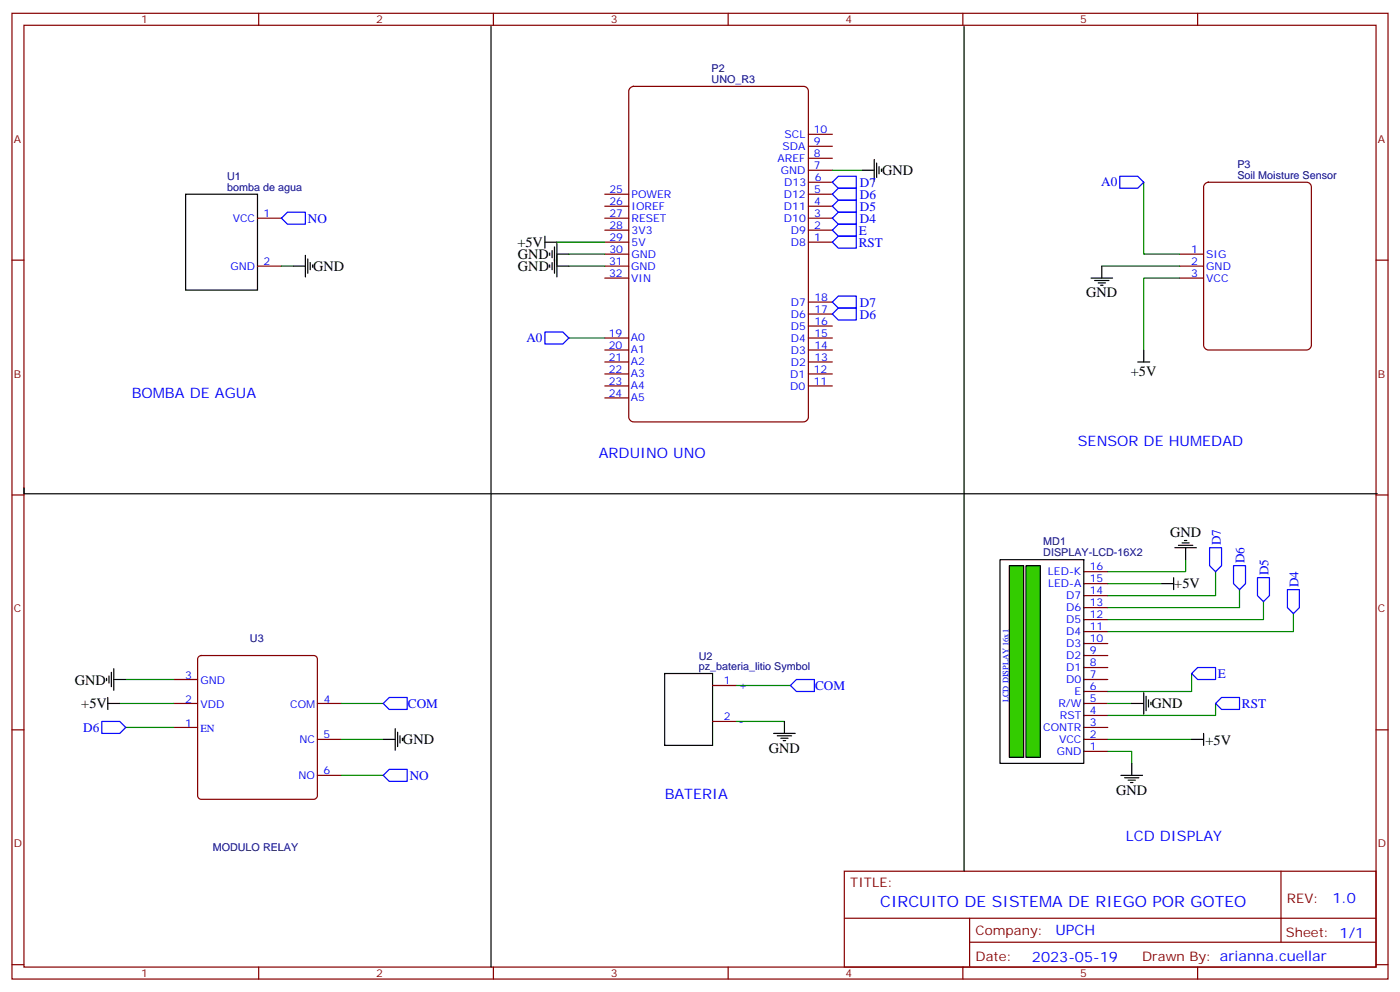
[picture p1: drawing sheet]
<svg xmlns="http://www.w3.org/2000/svg" width="412mm" height="292mm" viewBox="0 0 412 292" stroke-linecap="round" stroke-linejoin="round" font-family="sans-serif">
<g fill="none" stroke="#870000" stroke-width=".35">
<path d="M3.5 3.9h405.4v284.4h-405.4zM7.1 7.4h398.2v277.3h-398.2zM76.2 3.9v3.5M145.3 3.9v3.5M214.5 3.9v3.5M283.6 3.9v3.5M352.8 3.9v3.5M3.5 76.6h3.6M405.3 76.6h3.6M3.5 145.7h3.6M405.3 145.7h3.6M319.3 168.3h7"/>
<path d="M319.3 171.8h7M319.3 175.4h7M319.3 178.9h7M319.3 182.4h7M319.3 185.9h7M319.3 189.5h7M319.3 193h7M319.3 196.5h7M3.5 214.9h3.6M319.3 200.1h7M319.3 203.6h7M319.3 207.1h7"/>
<path d="M319.3 210.6h7M319.3 214.2h7M319.3 217.7h7M405.3 214.9h3.6M319.3 221.2h7M248.7 256.5h156.6v28.2h-156.6zM377.3 256.5v20.9M248.7 270.4h156.5M285.6 277.4h119.6M285.6 270.4v14.1M3.5 284h3.6M76.2 284.7v3.6"/>
<path d="M145.3 284.7v3.6M214.5 284.7v3.6M283.6 284.7v3.6M352.8 284.7v3.6M405.3 284h3.6"/>
</g>
<path d="M144.6 7.8v276.9M284 7.8v248.7M7.1 143.6v1.8h398.6M294.6 164.8h24.7v60h-24.7z" fill="none" stroke="#000" stroke-width=".35"/>
<g fill="#3c0" stroke="#000" stroke-width=".35">
<path d="M302.2 166.5h4.3v56.5h-4.3z"/>
<path d="M297.3 166.5h4.2v56.5h-4.2z"/>
</g>
<path d="M245.2 50.1h8.8M358.1 168.3v7.1h-31.8M365.1 173.6v5.3h-38.8M372.2 177.1v5.3h-45.9M351 198.3v5.3h-24.7M381 180.7v5.2h-54.7M326.3 217.7h24.7M358.1 207.1v3.5h-31.8M326.3 221.2h7.1v3.6" fill="none" stroke="#008700" stroke-width=".35"/>
<path d="M254 50.1h3.5M257.5 47v6.3M258.2 48v4.2M258.9 49.1v2.1M259.6 49.8v.7M351 217.7h3.5M354.5 215.9v3.6M330.2 228.3h6.3M331.3 229h4.2M332.3 229.7h2.1M333 230.4h.7M333.4 224.8v3.5" fill="none" stroke="#000" stroke-width=".35"/>
<path d="M245.2 71.3l1.7-1.8h5.3v3.6h-5.3zM245.2 67.8l1.7-1.8h5.3v3.5h-5.3zM356.3 161.3h3.5v5.2l-1.7 1.8-1.8-1.8zM363.4 166.5h3.5v5.3l-1.8 1.8-1.7-1.8zM370.4 170.1h3.5v5.3l-1.7 1.7-1.8-1.7zM379.2 173.6h3.6v5.3l-1.8 1.8-1.8-1.8zM351 198.3l1.8-1.8h5.3v3.6h-5.3zM358.1 207.1l1.7-1.7h5.3v3.5h-5.3z" fill="none" stroke="#00f" stroke-width=".35"/>
<path d="M185.5 26l1.1-.6h50.1a1.41 1.41 0 0 1 1.4 1.4v96a1.51 1.51 0 0 1-1.4 1.4h-50.1a1.51 1.51 0 0 1-1.4-1.4v-96z" fill="none" stroke="#800000" stroke-width=".35"/>
<g fill="none" stroke="#870000" stroke-width=".35">
<path d="M238.1 39.5h7.1M178.2 57.2h7M238.1 57.2h7.1M238.1 53.7h7.1M238.1 50.1h7.1M238.1 46.6h7.1M238.1 43.1h7.1M178.2 71.3h7M178.2 67.8h7M178.2 64.2h7M178.2 60.7h7M178.2 74.8h7"/>
<path d="M178.2 78.4h7M238.1 71.3h7.1M238.1 67.8h7.1M238.1 64.2h7.1M238.1 60.7h7.1M178.2 99.5h7M178.2 81.9h7M238.1 99.5h7.1M238.1 96h7.1M238.1 92.5h7.1M238.1 88.9h7.1M178.2 113.6h7"/>
<path d="M178.2 110.1h7M178.2 106.6h7M178.2 103h7M178.2 117.2h7M238.1 113.6h7.1M238.1 110.1h7.1M238.1 106.6h7.1M238.1 103h7.1"/>
</g>
<path d="M354.9 54.2l1.1-.5h28.9a1.41 1.41 0 0 1 1.4 1.4v46.5a1.51 1.51 0 0 1-1.4 1.4h-28.9a1.51 1.51 0 0 1-1.5-1.4v-46.5z" fill="#fff" stroke="#800000" stroke-width=".35"/>
<g fill="none" stroke="#870000" stroke-width=".35">
<path d="M75.8 78.4h7.1M75.8 64.2h7.1M347.5 74.8h7M347.5 78.4h7M347.5 81.9h7M58.4 193.4l.9-.4h33.1l.9 .4 .2 .7v40.2l-.5 .8-.6 .2h-33.1l-.9-.4-.2-.6v-40.2zM51.2 214.2h7M51.2 207.1h7M51.2 200.1h7M93.5 207.1h7M93.5 217.7h7M209.9 201.8h7.1"/>
<path d="M209.9 212.4h7.1M93.5 228.3h7"/>
</g>
<g fill="none" stroke="#008700" stroke-width=".35">
<path d="M336.9 53.7v21.1h10.6M82.9 78.4h3.5M164 71.3h14.2M167.6 78.4h10.6M167.6 74.8h10.6M324.6 78.4h22.9M167.6 99.5h10.6M347.5 81.9h-10.6v21.1M326.3 171.8h15.9M349.2 164.8v3.5h-22.9M35.3 207.1h15.9M37 214.2h14.2"/>
<path d="M37 200.1h14.2M100.5 207.1h12.4M100.5 217.7h12.4M217 201.8h15.8M217 212.4h14.1M326.3 207.1h7.1M100.5 228.3h12.4"/>
</g>
<g fill="none" stroke="#00f" stroke-width=".35">
<path d="M245.2 53.7l1.7-1.8h5.3v3.5h-5.3zM245.2 57.2l1.7-1.8h5.3v3.5h-5.3zM329.8 51.9h5.3l1.8 1.8-1.8 1.7h-5.3zM84.7 62.5h5.3v3.5h-5.3l-1.8-1.8zM245.2 60.7l1.7-1.8h5.3v3.6h-5.3zM245.2 64.2l1.7-1.7h5.3v3.5h-5.3zM160.5 97.8h5.3l1.8 1.7-1.8 1.8h-5.3zM245.2 88.9l1.7-1.7h5.3v3.5h-5.3zM245.2 92.5l1.7-1.8h5.3v3.5h-5.3zM30 212.4h5.3l1.7 1.8-1.7 1.7h-5.3zM114.7 205.4h5.2v3.5h-5.2l-1.8-1.8zM232.8 201.8l1.8-1.7h5.3v3.5h-5.3z"/>
<path d="M112.9 228.3l1.8-1.8h5.2v3.5h-5.2z"/>
</g>
<g fill="none" stroke="#000" stroke-width=".35">
<path d="M54.7 57.2h21.1v28.2h-21.1zM86.4 78.4h3.6M90 75.2v6.3M90.7 76.2v4.3M91.4 77.3v2.1M92.1 78v.7M160.5 71.3h3.5M160.5 69.5v3.6M161.9 74.5v.7M161.9 78v.7M162.6 73.8v2.1M162.6 77.3v2.1"/>
<path d="M163.3 72.7v7.8M164 78.4h3.6M164 71.6v9.9M164 74.8h3.6M324.6 78.4v3.5M321.4 81.9h6.3M322.4 82.6h4.3M323.5 83.3h2.1M324.2 84h.7M335.1 106.6h3.6M336.9 103v3.6M348.2 159.8h2.1"/>
<path d="M348.9 159.1h.7M342.2 171.8h3.5M345.7 170.1v3.5M346.1 161.3h6.3M347.1 160.5h4.3M349.2 161.3v3.5M31.4 199.7v.7M32.1 199v2.1M32.8 197.9v4.3M33.5 196.9v6.3M195.8 198.3h14.1v21.2h-14.1zM31.7 207.1h3.6"/>
<path d="M31.7 205.4v3.5M33.5 200.1h3.5M112.9 217.7h3.5M116.4 214.5v6.4M117.1 215.6v4.2M117.8 216.6v2.2M118.5 217.3v.8M227.9 215.9h6.3M229 216.6h4.2M230 217.3h2.1M230.7 218.1h.7M231.1 212.4v3.5"/>
<path d="M333.4 207.1h3.5M336.9 203.9v6.4M337.6 205v4.2M338.3 206.1v2.1M339 206.8v.7"/>
</g>
<text font-size="4.6" fill="#00f" x="259.3" y="267.1">CIRCUITO DE SISTEMA DE RIEGO POR GOTEO</text>
<g font-size="4.2">
<text x="259.8" y="51.7">GND</text>
<text x="152.4" y="72.8">+5V</text>
<text x="152.5" y="76.2">GND</text>
<text x="92.3" y="79.9">GND</text>
<text x="152.6" y="79.9">GND</text>
<text x="320" y="87.5">GND</text>
<text x="333.1" y="110.6">+5V</text>
<text x="344.7" y="158">GND</text>
<text x="345.9" y="173.2">+5V</text>
<text x="22" y="201.6">GND</text>
<text x="23.9" y="208.5">+5V</text>
<text x="339.2" y="208.5">GND</text>
<text x="118.7" y="219.1">GND</text>
<text x="226.5" y="221.6">GND</text>
<text x="355.1" y="219.2">+5V</text>
<text x="328.8" y="233.9">GND</text>
</g>
<g font-size="4.2" fill="#00f">
<text x="38.8" y="117.2">BOMBA DE AGUA</text>
<text x="317.5" y="131.3">SENSOR DE HUMEDAD</text>
<text x="176.4" y="134.8">ARDUINO UNO</text>
<text x="195.8" y="235.3">BATERIA</text>
<text x="331.6" y="247.7">LCD DISPLAY</text>
<text x="392.5" y="265.8">1.0</text>
<text x="310.9" y="275.3">UPCH</text>
<text x="304" y="283.1">2023-05-19</text>
</g>
<g font-size="3.9" fill="#00f">
<text x="253.3" y="55.1">D7</text>
<text x="253.3" y="58.6">D6</text>
<text x="324.4" y="54.9">A0</text>
<text x="90.7" y="65.7">NO</text>
<text x="253.3" y="62.1">D5</text>
<text x="253.3" y="65.7">D4</text>
<text x="253" y="69.2">E</text>
<text x="253" y="72.7">RST</text>
<text x="253.3" y="90.3">D7</text>
<text x="253.3" y="93.9">D6</text>
<text x="155.1" y="100.8">A0</text>
<text x="359.6" y="160.5" transform="rotate(-90 359.6 160.5)">D7</text>
<text x="366.6" y="165.8" transform="rotate(-90 366.6 165.8)">D6</text>
<text x="373.7" y="169.4" transform="rotate(-90 373.7 169.4)">D5</text>
<text x="382.5" y="172.9" transform="rotate(-90 382.5 172.9)">D4</text>
<text x="240.1" y="203.2">COM</text>
<text x="358.8" y="199.5">E</text>
<text x="120.2" y="208.5">COM</text>
<text x="365.8" y="208.4">RST</text>
<text x="24.5" y="215.4">D6</text>
<text x="120.7" y="229.8">NO</text>
</g>
<g font-size="3.9" fill="#800">
<text x="250.5" y="261.1">TITLE:</text>
<text x="379.1" y="265.8">REV:</text>
<text x="287.4" y="275.3">Company:</text>
<text x="378.7" y="275.9">Sheet: 1/1</text>
<text x="287.4" y="283">Date:</text>
<text x="336.4" y="283.1">Drawn By: arianna.cuellar</text>
</g>
<g font-size="3.2" fill="#800">
<text x="41.6" y="6.9">1</text>
<text x="110.8" y="6.9">2</text>
<text x="179.9" y="6.9">3</text>
<text x="249.1" y="6.9">4</text>
<text x="318.2" y="6.9">5</text>
<text x="4.1" y="42">A</text>
<text x="405.9" y="42">A</text>
<text x="4.1" y="111.2">B</text>
<text x="405.9" y="111.2">B</text>
<text x="4.1" y="180.3">C</text>
<text x="405.9" y="180.3">C</text>
<text x="4.1" y="249.4">D</text>
<text x="405.9" y="249.4">D</text>
<text x="41.6" y="287.7">1</text>
<text x="110.8" y="287.7">2</text>
<text x="179.9" y="287.7">3</text>
<text x="249.1" y="287.7">4</text>
<text x="318.2" y="287.7">5</text>
</g>
<g font-size="3.2" fill="#000080">
<text x="209.6" y="21.1">P2</text>
<text x="209.6" y="24.4">UNO_R3</text>
<text x="66.9" y="53.1">U1</text>
<text x="364.5" y="52.6">Soil Moisture Sensor</text>
<text x="364.5" y="49.4">P3</text>
<text x="66.9" y="56.1">bomba de agua</text>
<text x="307.3" y="160.5">MD1</text>
<text x="307.3" y="163.7">DISPLAY-LCD-16X2</text>
<text x="73.6" y="189">U3</text>
<text x="205.8" y="197.2">pz_bateria_litio Symbol</text>
<text x="205.8" y="194.2">U2</text>
<text x="62.7" y="250.6">MODULO RELAY</text>
</g>
<g font-size="3.2" fill="#00f">
<text x="231.1" y="40.6">SCL</text>
<text x="239.7" y="39.2">10</text>
<text x="229" y="47.7">AREF</text>
<text x="230.5" y="44.2">SDA</text>
<text x="239.7" y="46.3">8</text>
<text x="239.7" y="42.7">9</text>
<text x="230" y="51.2">GND</text>
<text x="239.7" y="49.8">7</text>
<text x="240" y="53.3">6</text>
<text x="179.5" y="56.8">25</text>
<text x="186" y="58.2">POWER</text>
<text x="230.9" y="58.3">D12</text>
<text x="231" y="54.7">D13</text>
<text x="239.8" y="56.9">5</text>
<text x="68.5" y="65.3">VCC</text>
<text x="77.6" y="63.9">1</text>
<text x="179.5" y="60.3">26</text>
<text x="179.5" y="63.8">27</text>
<text x="186" y="61.7">IOREF</text>
<text x="186" y="65.2">RESET</text>
<text x="230.9" y="65.3">D10</text>
<text x="230.9" y="61.8">D11</text>
<text x="239.9" y="63.9">3</text>
<text x="239.9" y="60.4">4</text>
<text x="179.5" y="67.4">28</text>
<text x="179.5" y="70.9">29</text>
<text x="186" y="68.8">3V3</text>
<text x="232.9" y="68.8">D9</text>
<text x="239.9" y="70.9">1</text>
<text x="239.9" y="67.4">2</text>
<text x="77.6" y="78">2</text>
<text x="179.4" y="78">31</text>
<text x="179.5" y="74.4">30</text>
<text x="186" y="72.3">5V</text>
<text x="186" y="75.8">GND</text>
<text x="232.9" y="72.4">D8</text>
<text x="350.8" y="74.6">1</text>
<text x="355.3" y="76">SIG</text>
<text x="67.9" y="79.4">GND</text>
<text x="179.4" y="81.5">32</text>
<text x="185.9" y="79.4">GND</text>
<text x="185.9" y="82.9">VIN</text>
<text x="350.8" y="78.1">2</text>
<text x="350.8" y="81.6">3</text>
<text x="355.3" y="79.5">GND</text>
<text x="355.3" y="83.1">VCC</text>
<text x="233" y="90">D7</text>
<text x="239.9" y="88.6">18</text>
<text x="233" y="93.5">D6</text>
<text x="239.9" y="95.6">16</text>
<text x="239.9" y="92.1">17</text>
<text x="179.3" y="99.1">19</text>
<text x="185.8" y="100.5">A0</text>
<text x="233" y="100.6">D4</text>
<text x="233" y="97">D5</text>
<text x="239.9" y="99.2">15</text>
<text x="179.3" y="102.6">20</text>
<text x="179.3" y="106.2">21</text>
<text x="185.8" y="104">A1</text>
<text x="185.8" y="107.6">A2</text>
<text x="233" y="107.6">D2</text>
<text x="233" y="104.1">D3</text>
<text x="239.9" y="106.2">13</text>
<text x="239.9" y="102.7">14</text>
<text x="179.3" y="109.7">22</text>
<text x="179.3" y="113.2">23</text>
<text x="185.8" y="111.1">A3</text>
<text x="232.8" y="111.2">D1</text>
<text x="239.7" y="113.3">11</text>
<text x="239.7" y="109.8">12</text>
<text x="179.3" y="116.7">24</text>
<text x="185.8" y="114.6">A4</text>
<text x="185.8" y="118.1">A5</text>
<text x="232.8" y="114.7">D0</text>
<text x="321" y="168">16</text>
<text x="308.7" y="169.4">LED-K</text>
<text x="308.7" y="172.9">LED-A</text>
<text x="321" y="171.5">15</text>
<text x="314.1" y="176.4">D7</text>
<text x="314.1" y="180">D6</text>
<text x="321" y="175">14</text>
<text x="321" y="178.5">13</text>
<text x="314.1" y="183.5">D5</text>
<text x="321" y="182.1">12</text>
<text x="321" y="185.6">11</text>
<text x="314.1" y="187">D4</text>
<text x="314.1" y="190.5">D3</text>
<text x="321" y="189.1">10</text>
<text x="314.1" y="194.1">D2</text>
<text x="314.1" y="197.6">D1</text>
<text x="321" y="192.7">9</text>
<text x="321" y="196.2">8</text>
<text x="54.5" y="199.9">3</text>
<text x="59" y="201.3">GND</text>
<text x="213.2" y="201.5">1</text>
<text x="217.7" y="202.9">+</text>
<text x="314.1" y="201.1">D0</text>
<text x="321" y="199.7">7</text>
<text x="321" y="203.2">6</text>
<text x="54.5" y="206.9">2</text>
<text x="59" y="208.3">VDD</text>
<text x="85.5" y="208.3">COM</text>
<text x="95.4" y="206.9">4</text>
<text x="311.8" y="208.2">R/W</text>
<text x="316.6" y="204.6">E</text>
<text x="321" y="206.8">5</text>
<text x="54.5" y="214">1</text>
<text x="59" y="215.4">EN</text>
<text x="213.2" y="212.1">2</text>
<text x="217.7" y="213.5">-</text>
<text x="307.3" y="215.2">CONTR</text>
<text x="312.2" y="211.7">RST</text>
<text x="321" y="210.3">4</text>
<text x="321" y="213.8">3</text>
<text x="88.2" y="218.8">NC</text>
<text x="95.2" y="217.3">5</text>
<text x="312" y="218.8">VCC</text>
<text x="321" y="217.3">2</text>
<text x="321" y="220.9">1</text>
<text x="95.2" y="227.9">6</text>
<text x="311.3" y="222.3">GND</text>
<text x="87.9" y="229.3">NO</text>
</g>
<text font-size="2.5" fill="#00f" x="297.1" y="206.8" transform="rotate(-90 297.1 206.8)">LCD DISPLAY 16x1</text>
</svg>
